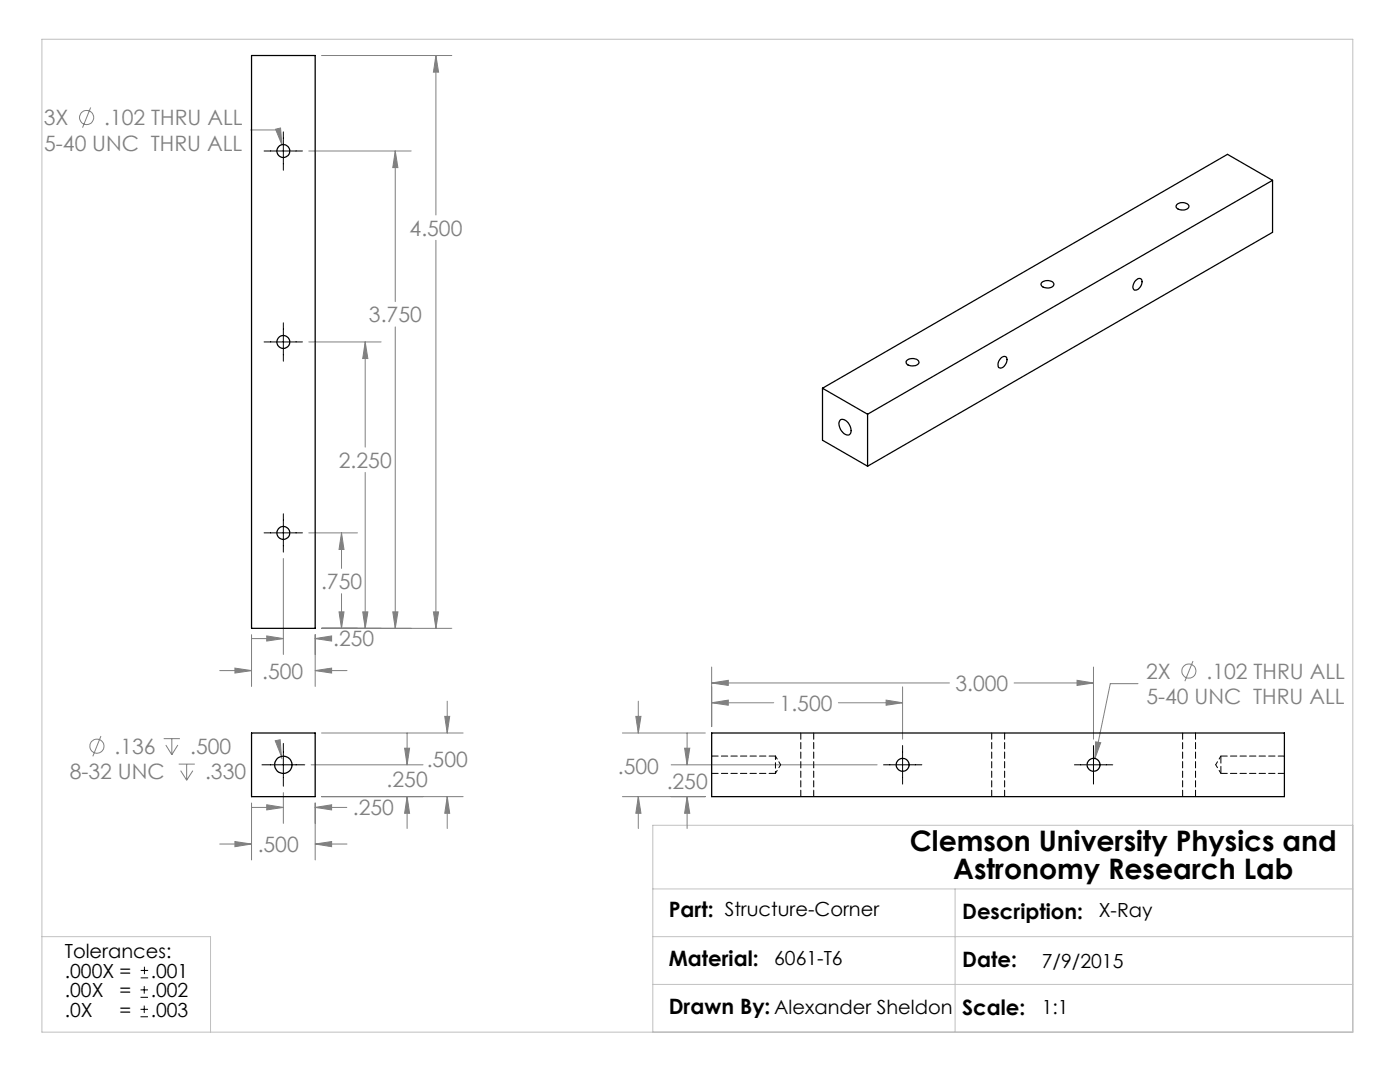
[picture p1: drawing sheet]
<svg xmlns="http://www.w3.org/2000/svg" width="279mm" height="216mm" viewBox="0 0 279 216" stroke-linecap="round" stroke-linejoin="round" font-family="sans-serif">
<g fill="none" stroke="#808080" stroke-width=".2">
<path d="M64.2 11.1h26M87 11.1l.5 3.3h-1zM87 11.1v31.8M18.1 21.4l-1.6 4.1M50 25.9h5.6l.7 3M55 25.8l1-.3 .3 3.4zM61.6 30.1h20.5M78.9 30.1l.5 3.3h-1zM78.9 30.1v30.1M87 47.9v77.5M61.6 68.2h14.5M72.9 68.2l.5 3.3h-1z"/>
<path d="M72.9 68.2v21M78.9 65.2v60.2M72.9 94.3v31.1M56.6 111.4v19.2M61.6 106.3h9.7M68.2 106.3l.5 3.3h-1zM68.2 106.3v7.1M68.2 118.5v6.9M43.9 133.8h6.3M46.9 133.3l3.3 .5-3.3 .5zM50.2 126.6v10.4M50.2 127.4h6.4"/>
<path d="M53.2 126.9l3.4 .5-3.4 .5zM62.9 127.4l3.3-.5v1zM62.9 133.8l3.3-.5v1zM62.9 126.6v10.4M62.9 127.4h2.4M62.9 133.8h6.4M64.2 125.4h26M67.7 122.1h1l-.5 3.3zM72.4 122.1h1l-.5 3.3zM78.4 122.1h1l-.5 3.3zM86.5 122.1h1l-.5 3.3zM89.3 139.9v6.4"/>
<path d="M127.4 139.9v6.4M142 136.3l3.3-.6v1.1zM142 133.1v11.9M142 136.3h47.5M176.8 139.7l3.3 .5-3.3 .5zM180.1 137.1v10.4M202.4 136.3h15.8M214.9 135.7l3.3 .6-3.3 .5zM218.2 133.1v14.4M227.1 136.4h-5.5l-3.1 14.9M238.1 131.9l-1.6 4M20.1 146.9l-1.6 4"/>
<path d="M32.7 147.4h3.2M33.1 148.7l1.2 1.9M34.3 147.4v3.2M35.5 148.7l-1.2 1.9M35.7 152.5h3.2M36.1 153.8l1.2 1.9M37.3 152.5v3.2M38.5 153.8l-1.2 1.9M54.9 147.8l1-.2 .3 3.3zM56.2 150.9l.1 .5M56.6 158.2v6.1M62.1 152.6h22.3"/>
<path d="M64.2 159h28.2M64.2 146.3h28.2M80.8 149.3h.9l-.5 3.3zM81.2 159l.5 3.3h-.9zM81.2 146.3v6.3M81.2 159v6.3M88.8 142.9h.9l-.4 3.4zM89.3 159l.4 3.3h-.9zM89.3 159v6.3M124.2 159h16.6M124.2 146.3h16.6M126.9 142.9h1l-.5 3.4z"/>
<path d="M127.4 159l.5 3.3h-1zM127.4 159v6.3M133.9 152.6h41.1M136.6 149.3h1.1l-.6 3.3zM137.1 159l.6 3.3h-1.1zM137.1 146.3v6.3M137.1 159v6.3M142 140.2l3.3-.5v1zM142 140.2h12.4M167.3 140.2h12.8M218.7 148l1 .2-1.2 3.1zM43.9 168.4h6.3"/>
<path d="M46.9 167.9l3.3 .5-3.3 .5zM50.2 161.1h6.4M50.2 160.2v11.4M53.2 160.6l3.4 .5-3.4 .5zM62.9 161.1l3.3-.5v1zM62.9 168.4l3.3-.5v1zM62.9 160.2v11.4M62.9 161.1h6.3M62.9 168.4h6.4"/>
<circle cx="17.3" cy="23.4" r="1.42"/>
<circle cx="237.3" cy="133.9" r="1.42"/>
<circle cx="19.3" cy="148.9" r="1.4"/>
</g>
<g fill="none" stroke="#000" stroke-width=".2">
<path d="M52.7 30.1h7.7M56.6 26.3v7.7M52.7 68.2h7.7M56.6 64.4v7.7M52.7 106.3h7.7M56.6 102.5v7.7M52.3 152.6h8.5M56.6 148.3v8.6M176.3 152.6h7.7M180.1 148.8v7.7M214.4 152.6h7.7M218.2 148.8v7.7"/>
<path d="M28 199h1.5M28 197.5h1.5M28.1 195.1h1.5M28.1 193.6h1.5M28.8 196.8v1.5M28.8 192.9v1.5M28 202.9h1.5M28 201.4h1.5M28.8 200.7v1.4"/>
</g>
<path d="M8.4 7.8h261.6v198.2h-261.6zM130.3 177.4h139.7M190.6 177.4v28.6M270 164.7h-139.7v41.3M8.4 186.9h33.6v19.1M130.3 186.9h139.7M130.3 196.4h139.7" fill="none" stroke="#c0c0c0" stroke-width=".2"/>
<path d="M62.9 161.1l3.3-.5v1zM53.2 160.6l3.4 .5-3.4 .5zM46.9 167.9l3.3 .5-3.3 .5zM62.9 168.4l3.3-.5v1zM81.2 159l.5 3.3h-.9zM80.8 149.3h.9l-.5 3.3zM89.3 159l.4 3.3h-.9zM88.8 142.9h.9l-.4 3.4zM54.9 147.8l1.3 3.1-.3-3.3zM53.2 126.9l3.4 .5-3.4 .5zM62.9 127.4l3.3-.5v1zM62.9 133.8l3.3-.5v1zM46.9 133.3l3.3 .5-3.3 .5zM67.7 122.1h1l-.5 3.3zM68.2 106.3l.5 3.3h-1zM72.4 122.1h1l-.5 3.3zM72.9 68.2l.5 3.3h-1zM78.4 122.1h1l-.5 3.3zM78.9 30.1l.5 3.3h-1zM86.5 122.1h1l-.5 3.3zM87 11.1l.5 3.3h-1zM55 25.8l1.3 3.1-.3-3.4zM137.1 159l.6 3.3h-1.1zM136.6 149.3h1.1l-.6 3.3zM127.4 159l.5 3.3h-1zM126.9 142.9h1l-.5 3.4zM142 140.2l3.3-.5v1zM176.8 139.7l3.3 .5-3.3 .5zM142 136.3l3.3-.6v1.1zM214.9 135.7l3.3 .6-3.3 .5zM218.7 148l-.2 3.3 1.2-3.1z" fill="#808080"/>
<g fill="none" stroke="#000" stroke-width=".25">
<path d="M50.2 11.1h12.7v114.3h-12.7zM254 36v10.4l-80.9 46.6M254 36l-80.9 46.7M254 36l-9-5.2-80.9 46.7M207.9 56.4a1.68 1.68 0 0 1 2.4 .2 1.17 1.17 0 0 1-1.6 .8l-.8-.3a.51 .51 0 0 1 0-.7zM226.6 56l.2-.2a.63 .63 0 0 1 .9-.2 .63 .63 0 0 1 .2 .9 1.37 1.37 0 0 1-1.6 1.3l-.2-.7zM234.8 40.9a1.65 1.65 0 0 1 2.5 .2 1.18 1.18 0 0 1-1.7 .8l-.5-.2a.51 .51 0 0 1-.3-.8zM164.1 77.5l9 5.2M164.1 77.5v10.3l9 5.2M181 71.9a1.65 1.65 0 0 1 2.4 .3 1.17 1.17 0 0 1-1.6 .8l-.8-.3a.51 .51 0 0 1 0-.8zM199.7 71.5a.73 .73 0 0 1 1-.3 .73 .73 0 0 1 .2 1.1 1.2 1.2 0 0 1-1.6 1l-.1-.9zM167.7 83.7a1.98 1.98 0 0 1 2.2 2.2 .79 .79 0 0 1-.5 .9 .79 .79 0 0 1-.9-.3 2.1 2.1 0 0 1-.8-2.8z"/>
<path d="M173.1 82.7v10.3M50.2 146.3h12.7v12.7h-12.7zM142 146.3h114.3v12.7h-114.3z"/>
<circle cx="56.5" cy="30.1" r="1.29"/>
<circle cx="56.5" cy="68.2" r="1.29"/>
<circle cx="56.5" cy="106.3" r="1.29"/>
<circle cx="56.5" cy="152.6" r="1.73"/>
<circle cx="180.1" cy="152.6" r="1.29"/>
<circle cx="218.2" cy="152.6" r="1.29"/>
</g>
<path d="M243.7 150.9v3.4" fill="none" stroke="#000" stroke-width=".2" stroke-dasharray="1.3 .6" stroke-dashoffset="-.1"/>
<path d="M154.8 152.6v-1.7M154.8 154.3v-1.7" fill="none" stroke="#000" stroke-width=".2" stroke-dasharray="1.3 .6" stroke-dashoffset=".9"/>
<path d="M142.1 154.3h12.7M154.8 150.9h-12.7M159.8 146.2v12.7M162.4 158.9v-12.7M197.9 146.2v12.7M200.5 158.9v-12.7M236 146.2v12.7M238.6 158.9v-12.7M243.7 154.3h12.7M256.4 150.9h-12.7" fill="none" stroke="#000" stroke-width=".2" stroke-dasharray="1.3 .6"/>
<path d="M154.8 154.3l1-1.7M155.8 152.6l-1-1.7M242.6 152.6l1.1 1.7M243.7 150.9l-1.1 1.7" fill="none" stroke="#000" stroke-width=".2" stroke-dasharray="1.3 .6" stroke-dashoffset=".6"/>
<g font-size="5.6">
<text x="181.6" y="169.8">Clemson University Physics and</text>
<text x="190.2" y="175.5">Astronomy Research Lab</text>
</g>
<g font-size="4.2" fill="#808080">
<text x="8.7" y="25">3X</text>
<text x="20.8" y="25">.102 THRU ALL</text>
<text x="8.8" y="30.1">5-40 UNC THRU ALL</text>
<text x="81.7" y="47">4.500</text>
<text x="73.6" y="64.3">3.750</text>
<text x="67.6" y="93.3">2.250</text>
<text x="64.1" y="117.5">.750</text>
<text x="66.5" y="129">.250</text>
<text x="52.3" y="135.4">.500</text>
<text x="190.7" y="137.8">3.000</text>
<text x="228.7" y="135.4">2X</text>
<text x="240.8" y="135.4">.102 THRU ALL</text>
<text x="155.6" y="141.8">1.500</text>
<text x="228.8" y="140.5">5-40 UNC THRU ALL</text>
<text x="13.9" y="155.5">8-32 UNC</text>
<text x="22.9" y="150.4">.136</text>
<text x="38" y="150.4">.500</text>
<text x="40.9" y="155.5">.330</text>
<text x="85.2" y="153">.500</text>
<text x="123.3" y="154.5">.500</text>
<text x="77.2" y="157">.250</text>
<text x="133" y="157.4">.250</text>
<text x="70.4" y="162.7">.250</text>
<text x="51.4" y="170">.500</text>
</g>
<g font-size="4.2">
<text x="133.5" y="183.1">Part: Structure-Corner</text>
<text x="192" y="183.3">Description:</text>
<text x="133.5" y="192.7">Material:</text>
<text x="192" y="192.9">Date:</text>
<text x="133.5" y="202.3">Drawn By: Alexander Sheldon</text>
<text x="192" y="202.5">Scale:</text>
</g>
<g font-size="3.9">
<text x="219.3" y="183.1">X-Ray</text>
<text x="12.9" y="191.2">Tolerances:</text>
<text x="12.9" y="195.1">.000X =</text>
<text x="30.1" y="195.1">.001</text>
<text x="154.5" y="192.5">6061-T6</text>
<text x="207.9" y="193.1">7/9/2015</text>
<text x="12.9" y="199">.00X</text>
<text x="12.9" y="202.8">.0X</text>
<text x="23.9" y="202.8">=</text>
<text x="23.9" y="199">=</text>
<text x="30.1" y="202.8">.003</text>
<text x="30.1" y="199">.002</text>
<text x="207.9" y="202.3">1:1</text>
</g>
</svg>
